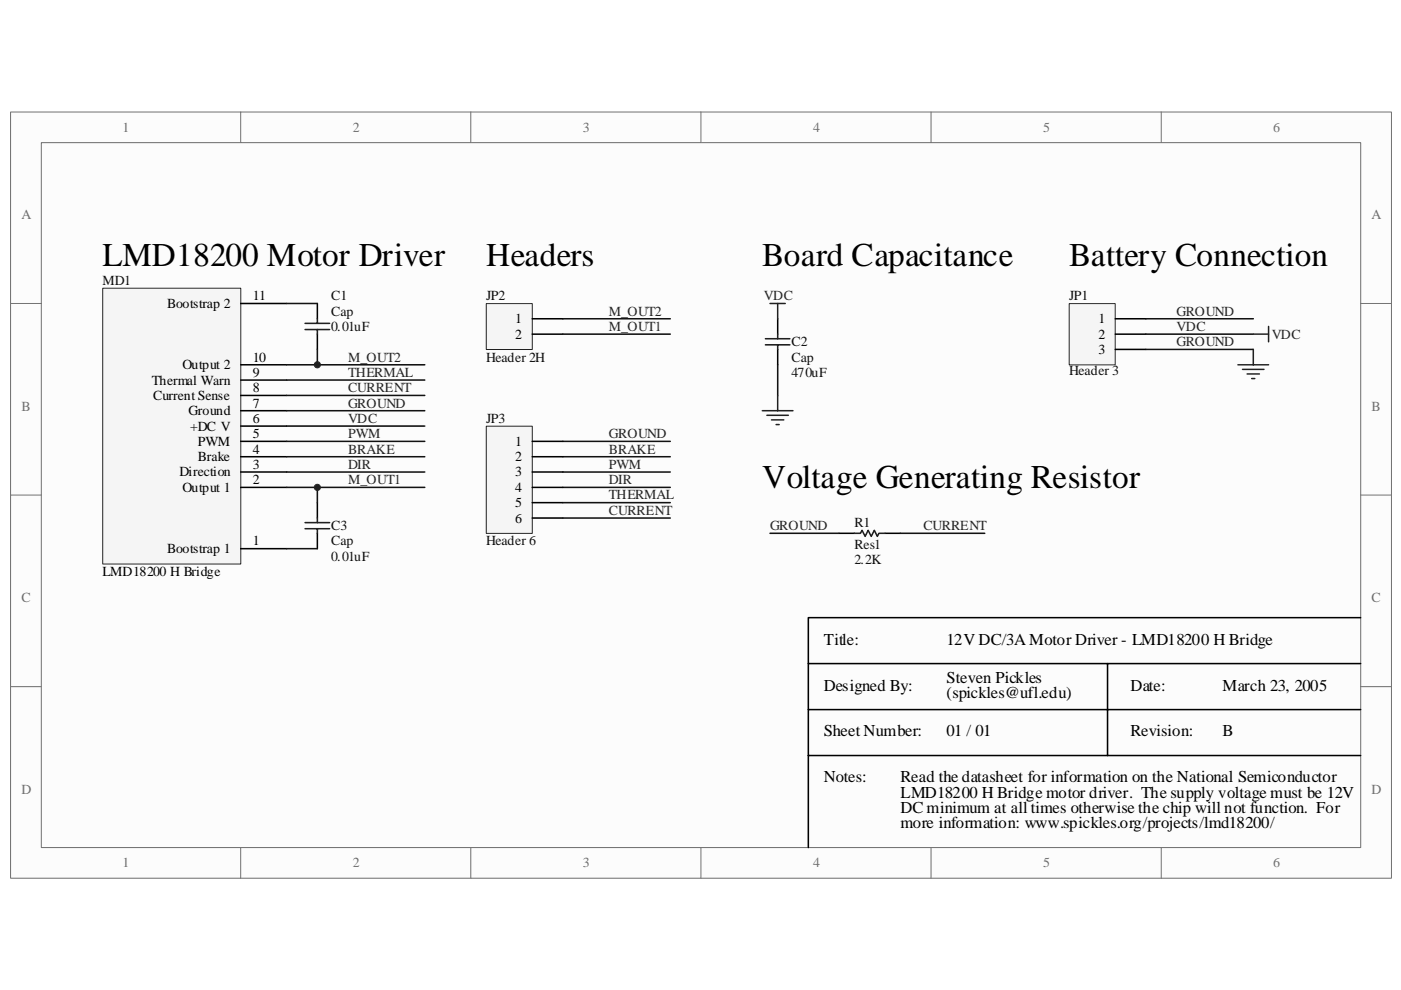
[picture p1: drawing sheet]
<svg xmlns="http://www.w3.org/2000/svg" width="297mm" height="210mm" viewBox="0 0 297 210" stroke-linecap="round" stroke-linejoin="round" font-family="sans-serif">
<path d="M2.3 23.8h292.7v162.4h-292.7z" fill="#fcfcfc"/>
<path d="M2.2 23.7h292.8v162.5h-292.8z" fill="none" stroke="#6e6e6e" stroke-width=".21"/>
<path d="M8.8 30.3h279.7v149.4h-279.7z" fill="#fcfcfc"/>
<g fill="none" stroke="#6e6e6e" stroke-width=".21">
<path d="M8.8 30.2h279.7v149.5h-279.7zM51 23.7v6.5M99.8 23.7v6.5M148.6 23.7v6.5M197.4 23.7v6.5M246.2 23.7v6.5M2.2 64.3h6.5M288.5 64.3h6.5M2.2 105h6.5M288.5 105h6.5M2.2 145.6h6.5M288.5 145.6h6.5"/>
<path d="M51 179.7v6.5M99.8 179.7v6.5M148.6 179.7v6.5M197.4 179.7v6.5M246.2 179.7v6.5"/>
</g>
<path d="M21.8 61.1h29.3v58.5h-29.3z" fill="#f5f5f5"/>
<path d="M21.8 61.1h29.3v58.5h-29.3z" fill="none" stroke="#262626" stroke-width=".21"/>
<g fill="none" stroke="#000" stroke-width=".32">
<path d="M51 77.3h9.8M51 64.3h9.8M67.3 64.3v3.3M67.3 70.8v3.3M51 96.8h9.8M51 93.6h9.8M51 90.3h9.8M51 87.1h9.8M51 83.8h9.8M51 80.6h9.8M51 116.3h9.8M51 103.3h9.8"/>
<path d="M51 100.1h9.8M67.3 106.6v3.2M67.3 113.1v3.2"/>
</g>
<path d="M64.7 69.9h5.2M64.7 68.6h5.2M67.3 67.6v1M67.3 69.9v.9M64.7 110.8h5.2M64.7 112.1h5.2M67.3 109.8v1M67.3 112.1v1" fill="none" stroke="#1c1c1c" stroke-width=".32"/>
<g fill="none" stroke="#0e0e0e" stroke-width=".32">
<path d="M60.8 64.3h6.5M60.8 77.3h29.3M67.3 74.1v3.2M60.8 80.6h29.3M60.8 83.8h29.3M60.8 87.1h29.3M60.8 90.3h29.3M60.8 93.6h29.3M60.8 96.8h29.3M60.8 116.3h6.5M60.8 103.3h29.3M60.8 100.1h29.3"/>
<path d="M67.3 103.3v3.3"/>
</g>
<path d="M226.7 64.4h9.7v13h-9.7z" fill="#f5f5f5"/>
<path d="M226.7 64.4h9.7v13h-9.7z" fill="none" stroke="#262626" stroke-width=".21"/>
<path d="M236.4 67.6h6.5M236.4 70.8h6.5M236.4 74.1h6.5" fill="none" stroke="#000" stroke-width=".32"/>
<path d="M242.9 67.6h22.8M242.9 70.8h22.8M242.9 74.1h22.8" fill="none" stroke="#0e0e0e" stroke-width=".32"/>
<path d="M262.5 77.3h6.5M263.4 78.3h4.6M264.4 79.3h2.6M265.7 70.8h3.3M265.7 74.1v3.2M269 69.2v3.3M265.4 80.3h.6" fill="none" stroke="#262626" stroke-width=".32"/>
<path d="M103.1 64.4h9.8v9.7h-9.8z" fill="#f5f5f5"/>
<path d="M103.1 64.4h9.8v9.7h-9.8z" fill="none" stroke="#262626" stroke-width=".21"/>
<path d="M112.8 67.6h6.5M112.8 70.8h6.5M164.9 67.6v3.2M164.9 74.1v3.2M288.5 131h-117.1v48.7M171.4 140.7h117.1M171.4 150.5h117.1M234.8 140.7v19.5M171.4 160.2h117.1" fill="none" stroke="#000" stroke-width=".32"/>
<path d="M119.3 67.6h22.8M119.3 70.8h22.8M164.9 77.3v6.5M119.3 93.6h22.8M119.3 96.8h22.8M119.3 100.1h22.8M119.3 103.3h22.8" fill="none" stroke="#0e0e0e" stroke-width=".32"/>
<path d="M162.3 71.8h5.2M162.3 73.1h5.2M164.9 70.8v1M164.9 73.1v1" fill="none" stroke="#1c1c1c" stroke-width=".32"/>
<path d="M163.3 64.3h3.2M164.9 64.3v3.3M161.6 87.1h6.5M162.6 88.1h4.6M163.6 89h2.6M164.5 90h.7M164.9 83.8v3.3" fill="none" stroke="#262626" stroke-width=".32"/>
<path d="M103.1 90.4h9.8v22.7h-9.8z" fill="#f5f5f5"/>
<path d="M103.1 90.4h9.8v22.7h-9.8z" fill="none" stroke="#262626" stroke-width=".21"/>
<path d="M112.8 93.6h6.5M112.8 96.8h6.5M112.8 100.1h6.5M112.8 103.3h6.5M112.8 106.6h6.5M112.8 109.8h6.5M177.9 113.1h3.2M187.6 113.1h3.3" fill="none" stroke="#000" stroke-width=".32"/>
<path d="M119.3 106.6h22.8M119.3 109.8h22.8M163.3 113.1h14.6M190.9 113.1h17.9" fill="none" stroke="#0e0e0e" stroke-width=".32"/>
<g fill="#262626" stroke="#262626" stroke-width=".21">
<circle cx="67.3" cy="77.3" r=".66"/>
<circle cx="67.3" cy="103.3" r=".66"/>
</g>
<path d="M181.1 113.1h1.3l.4-.7 .6 1.3 .7-1.3 .6 1.3 .7-1.3 .6 1.3 .3-.6h1.3" fill="none" stroke="#1c1c1c" stroke-width=".32"/>
<g font-size="7">
<text x="21.8" y="56.3">LMD18200 Motor Driver</text>
<text x="103.1" y="56.3">Headers</text>
<text x="161.6" y="56.3">Board Capacitance</text>
<text x="226.7" y="56.3">Battery Connection</text>
<text x="161.6" y="103.4">Voltage Generating Resistor</text>
</g>
<g font-size="3.5">
<text x="174.6" y="136.7">Title:</text>
<text x="200.7" y="136.7">12V DC/3A Motor Driver - LMD18200 H Bridge</text>
<text x="174.6" y="146.4">Designed By:</text>
<text x="200.7" y="144.8">Steven Pickles</text>
<text x="200.7" y="148">(spickles@ufl.edu)</text>
<text x="239.7" y="146.4">Date:</text>
<text x="259.2" y="146.4">March 23, 2005</text>
<text x="174.6" y="156.1">Sheet Number:</text>
<text x="200.7" y="156.1">01 / 01</text>
<text x="239.7" y="156.1">Revision:</text>
<text x="259.2" y="156.1">B</text>
<text x="174.6" y="165.9">Notes:</text>
<text x="190.9" y="165.9">Read the datasheet for information on the National Semiconductor</text>
<text x="190.9" y="169.1">LMD18200 H Bridge motor driver. The supply voltage must be 12V</text>
<text x="190.9" y="172.4">DC minimum at all times otherwise the chip will not function. For</text>
<text x="190.9" y="175.6">more information: www.spickles.org/projects/lmd18200/</text>
</g>
<g font-size="2.9" fill="#706f64">
<text x="26" y="27.9">1</text>
<text x="74.8" y="27.9">2</text>
<text x="123.6" y="27.9">3</text>
<text x="172.4" y="27.9">4</text>
<text x="221.2" y="27.9">5</text>
<text x="270" y="27.9">6</text>
<text x="4.5" y="46.4">A</text>
<text x="290.8" y="46.4">A</text>
<text x="4.5" y="87.1">B</text>
<text x="290.8" y="87.1">B</text>
<text x="4.5" y="127.7">C</text>
<text x="290.8" y="127.7">C</text>
<text x="4.5" y="168.3">D</text>
<text x="290.8" y="168.3">D</text>
<text x="26" y="183.9">1</text>
<text x="74.8" y="183.9">2</text>
<text x="123.6" y="183.9">3</text>
<text x="172.4" y="183.9">4</text>
<text x="221.2" y="183.9">5</text>
<text x="270" y="183.9">6</text>
</g>
<g font-size="2.9" fill="#0e0e0e">
<text x="21.8" y="60.4">MD1</text>
<text x="70.2" y="63.7">C1</text>
<text x="103.1" y="63.7">JP2</text>
<text x="226.7" y="63.7">JP1</text>
<text x="70.2" y="70.2">0.01uF</text>
<text x="70.2" y="66.9">Cap</text>
<text x="103.1" y="76.7">Header 2H</text>
<text x="167.8" y="76.7">Cap</text>
<text x="167.8" y="73.4">C2</text>
<text x="167.8" y="79.9">470uF</text>
<text x="226.7" y="79.6">Header 3</text>
<text x="103.1" y="89.7">JP3</text>
<text x="70.2" y="112.4">C3</text>
<text x="181.1" y="111.8">R1</text>
<text x="70.2" y="118.9">0.01uF</text>
<text x="70.2" y="115.7">Cap</text>
<text x="103.1" y="115.7">Header 6</text>
<text x="181.1" y="119.5">2.2K</text>
<text x="181.1" y="116.3">Res1</text>
</g>
<g font-size="2.9">
<text x="35.4" y="65.3">Bootstrap 2</text>
<text x="53.6" y="63.7">11</text>
<text x="109.3" y="68.5">1</text>
<text x="109.3" y="71.8">2</text>
<text x="232.9" y="68.5">1</text>
<text x="232.9" y="71.8">2</text>
<text x="53.6" y="76.7">10</text>
<text x="232.9" y="75">3</text>
<text x="32.2" y="81.5">Thermal Warn</text>
<text x="38.7" y="78.3">Output 2</text>
<text x="53.6" y="83.2">8</text>
<text x="53.6" y="79.9">9</text>
<text x="32.5" y="84.8">Current Sense</text>
<text x="40" y="88">Ground</text>
<text x="53.6" y="86.4">7</text>
<text x="53.6" y="89.7">6</text>
<text x="40.3" y="91.3">+DC V</text>
<text x="41.9" y="94.5">PWM</text>
<text x="53.6" y="92.9">5</text>
<text x="109.3" y="94.5">1</text>
<text x="38" y="101">Direction</text>
<text x="41.9" y="97.8">Brake</text>
<text x="53.6" y="99.4">3</text>
<text x="53.6" y="96.2">4</text>
<text x="109.3" y="97.8">2</text>
<text x="109.3" y="101">3</text>
<text x="38.7" y="104.3">Output 1</text>
<text x="53.6" y="102.7">2</text>
<text x="109.3" y="104.3">4</text>
<text x="109.3" y="107.5">5</text>
<text x="109.3" y="110.8">6</text>
<text x="35.4" y="117.3">Bootstrap 1</text>
<text x="53.6" y="115.7">1</text>
<text x="21.8" y="122.2">LMD18200 H Bridge</text>
</g>
<g font-size="2.9" fill="#262626">
<text x="162" y="63.7">VDC</text>
<text x="129.1" y="70.2">M_OUT1</text>
<text x="129.1" y="66.9">M_OUT2</text>
<text x="249.5" y="70.2">VDC</text>
<text x="249.5" y="66.9">GROUND</text>
<text x="269.6" y="71.8">VDC</text>
<text x="73.8" y="76.7">M_OUT2</text>
<text x="249.5" y="73.4">GROUND</text>
<text x="73.8" y="79.9">THERMAL</text>
<text x="73.8" y="83.2">CURRENT</text>
<text x="73.8" y="86.4">GROUND</text>
<text x="73.8" y="89.7">VDC</text>
<text x="73.8" y="92.9">PWM</text>
<text x="129.1" y="92.9">GROUND</text>
<text x="73.8" y="96.2">BRAKE</text>
<text x="73.8" y="99.4">DIR</text>
<text x="129.1" y="99.4">PWM</text>
<text x="129.1" y="96.2">BRAKE</text>
<text x="73.8" y="102.7">M_OUT1</text>
<text x="129.1" y="102.7">DIR</text>
<text x="129.1" y="105.9">THERMAL</text>
<text x="129.1" y="109.2">CURRENT</text>
<text x="163.3" y="112.4">GROUND</text>
<text x="195.8" y="112.4">CURRENT</text>
</g>
</svg>
